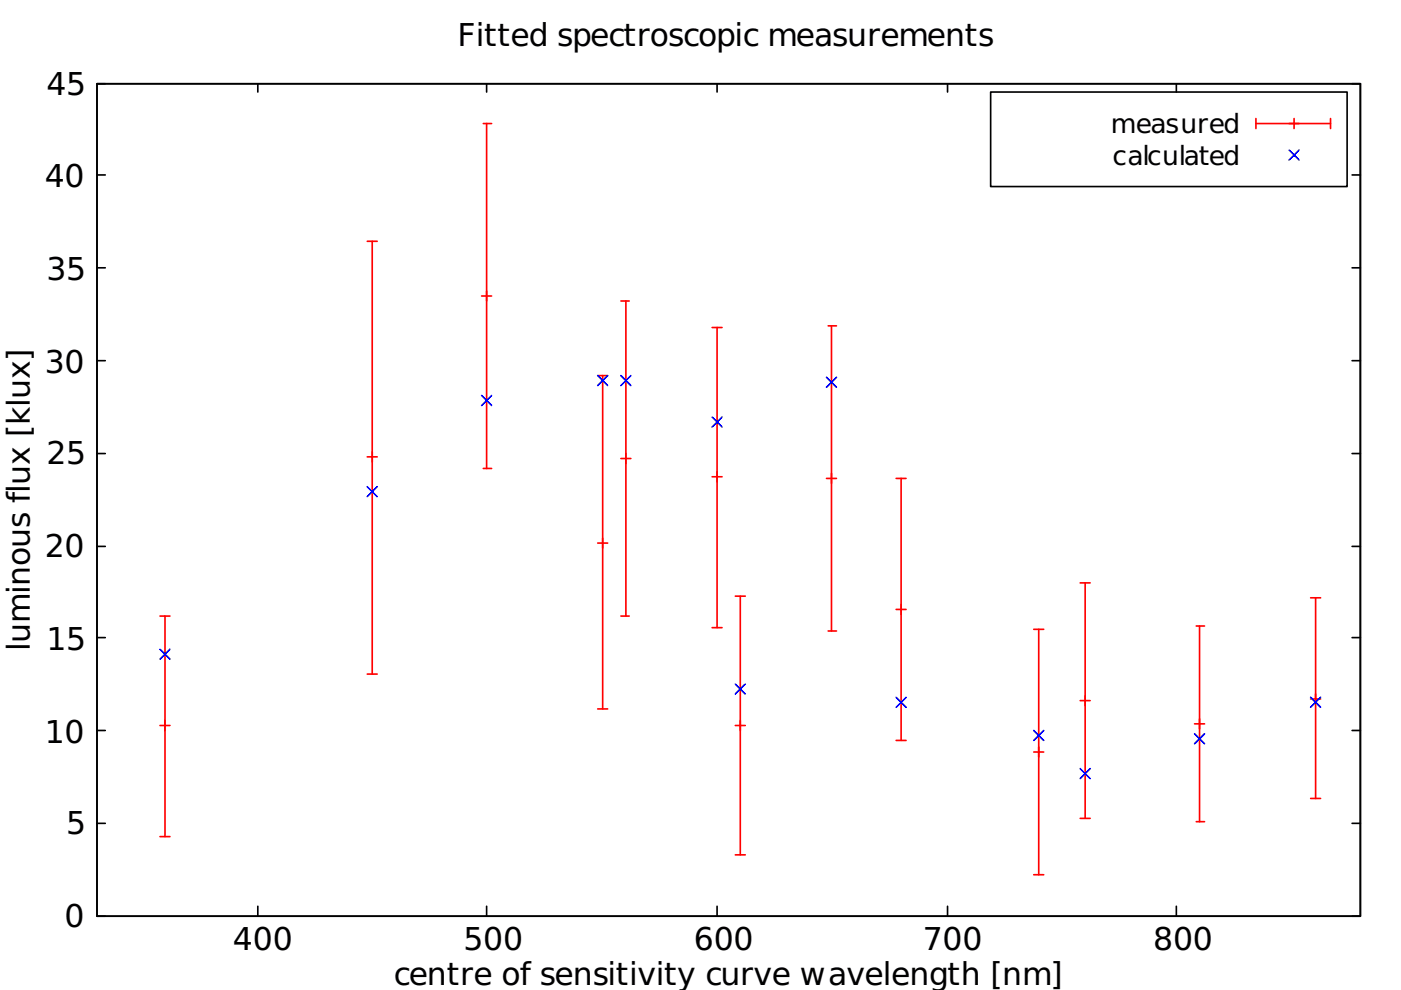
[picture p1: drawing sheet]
<svg xmlns="http://www.w3.org/2000/svg" width="298mm" height="211mm" viewBox="0 0 298 211" stroke-linecap="round" stroke-linejoin="round" font-family="sans-serif">
<g fill="none" stroke="#000" stroke-width=".35">
<path d="M20.6 17.8h268.9v177.1h-268.9zM20.6 17.8h1.8M54.9 17.8v1.8M103.5 17.8v1.8M152.6 17.8v1.8M201.6 17.8v1.8M210.8 19.6h75.8v20.1h-75.8zM250.3 17.8v1.8M287.7 17.8h1.8M20.6 37.2h1.8M287.7 37.2h1.8M20.6 57h1.8"/>
<path d="M287.7 57h1.8M20.6 76.7h1.8M287.7 76.7h1.8M20.6 96.5h1.8M287.7 96.5h1.8M20.6 116.2h1.8M287.7 116.2h1.8M20.6 135.6h1.8M287.7 135.6h1.8M20.6 155.4h1.8M287.7 155.4h1.8M20.6 175.2h1.8"/>
<path d="M287.7 175.2h1.8M20.6 194.9h1.8M54.9 192.8v2.1M103.5 192.8v2.1M152.6 192.8v2.1M201.6 192.8v2.1M250.3 192.8v2.1M287.7 194.9h1.8"/>
</g>
<g fill="none" stroke="#f00" stroke-width=".35">
<path d="M102.8 26.3h1.8M103.5 26.3v73.4M267.2 26.3h15.9M267.2 25.2v2.1M275.3 25.2v2.1M283.1 25.2v2.1M78.1 51.3h2.2M79.2 51.3v92.1M102.5 63h2.1M127.2 79.9h2.1M128.2 79.9v70.9M132.1 64h1.8"/>
<path d="M133.2 64v67.1M151.5 69.7h2.1M152.6 69.7v63.8M176.2 69.3h1.8M176.9 69.3v64.9M78.1 97.2h2.2M102.8 99.7h1.8M132.1 97.5h2.1M127.2 115.5h2.1M151.5 101.4h2.1M175.9 101.8h2.1M190.7 101.8h2.1"/>
<path d="M191.7 101.8v55.7M34 131.1h2.2M35.1 131.1v46.9M132.1 131.1h1.8M151.5 133.5h2.1M156.5 126.8h2.1M157.5 126.8v55.1M176.2 134.2h1.8M190.7 129.6h2.1M220 133.9h2.1M221 133.9v52.2M229.8 124h2.2"/>
<path d="M230.9 124v50.1M254.5 133.2h1.8M255.2 133.2v41.6M278.9 127.2h2.1M279.9 127.2v42.7M34 154.3h2.2M78.1 143.4h2.2M127.2 150.8h2.1M156.5 154.3h2.1M190.7 157.5h2.1M220 160h2.1M229.8 149h2.2"/>
<path d="M254.2 154h2.1M278.9 148.7h2.1M34 178h2.2M229.8 174.1h2.2M254.5 174.8h1.8M278.9 169.9h2.1M156.5 181.9h2.1M220 186.1h2.1"/>
</g>
<g fill="none" stroke="#00f" stroke-width=".35">
<path d="M274.3 31.9l2.1 2.1M275.3 33h.1M276.4 31.9l-2.1 2.1M127.2 79.9l2.1 2.1M129.3 79.9l-2.1 2.1M132.1 79.9l2.1 2.1M134.2 79.9l-2.1 2.1M102.5 84.1l2.1 2.2M103.5 85.2h.1M104.6 84.1l-2.1 2.2M128.2 81h.1M133.2 81h.1"/>
<path d="M151.5 88.7l2.1 2.1M152.6 89.8h.1M153.6 88.7l-2.1 2.1M175.9 80.3l2.1 2.1M176.9 81.3h.1M178 80.3l-2.1 2.1M78.1 103.5l2.2 2.2M79.2 104.6h.1M80.3 103.5l-2.2 2.2M34 138.1l2.2 2.1M35.1 139.2h.1M36.2 138.1l-2.2 2.1"/>
<path d="M156.5 145.5l2.1 2.1M157.5 146.6h.1M158.6 145.5l-2.1 2.1M190.7 148.3l2.1 2.2M191.7 149.4h.1M192.8 148.3l-2.1 2.2M220 155.4l2.1 2.1M221 156.5h.1M222.1 155.4l-2.1 2.1M254.2 156.1l2.1 2.1M255.2 157.2h.1M256.3 156.1l-2.1 2.1"/>
<path d="M278.9 148.3l2.1 2.2M279.9 149.4h.1M281 148.3l-2.1 2.2M229.8 163.5l2.2 2.1M230.9 164.6h.1M232 163.5l-2.2 2.1"/>
</g>
<g font-size="6.7">
<text x="97.4" y="9.9">Fitted spectroscopic measurements</text>
<text x="9.9" y="20.1">45</text>
<text x="9.5" y="39.9">40</text>
<text x="9.9" y="59.6">35</text>
<text x="9.5" y="79.4">30</text>
<text x="9.9" y="98.8">25</text>
<text x="9.5" y="118.5">20</text>
<text x="6.3" y="138.5" transform="rotate(-90 6.3 138.5)">luminous flux [klux]</text>
<text x="9.9" y="138.3">15</text>
<text x="9.5" y="158">10</text>
<text x="14.1" y="177.4">5</text>
<text x="13.8" y="197.2">0</text>
<text x="49.6" y="202.1">400</text>
<text x="98.6" y="202.1">500</text>
<text x="147.6" y="202.1">600</text>
<text x="196.3" y="202.1">700</text>
<text x="245.4" y="202.1">800</text>
<text x="83.8" y="209.5">centre of sensitivity curve wavelength [nm]</text>
</g>
<g font-size="5.6">
<text x="236.4" y="28.4">measured</text>
<text x="236.7" y="35.1">calculated</text>
</g>
</svg>
